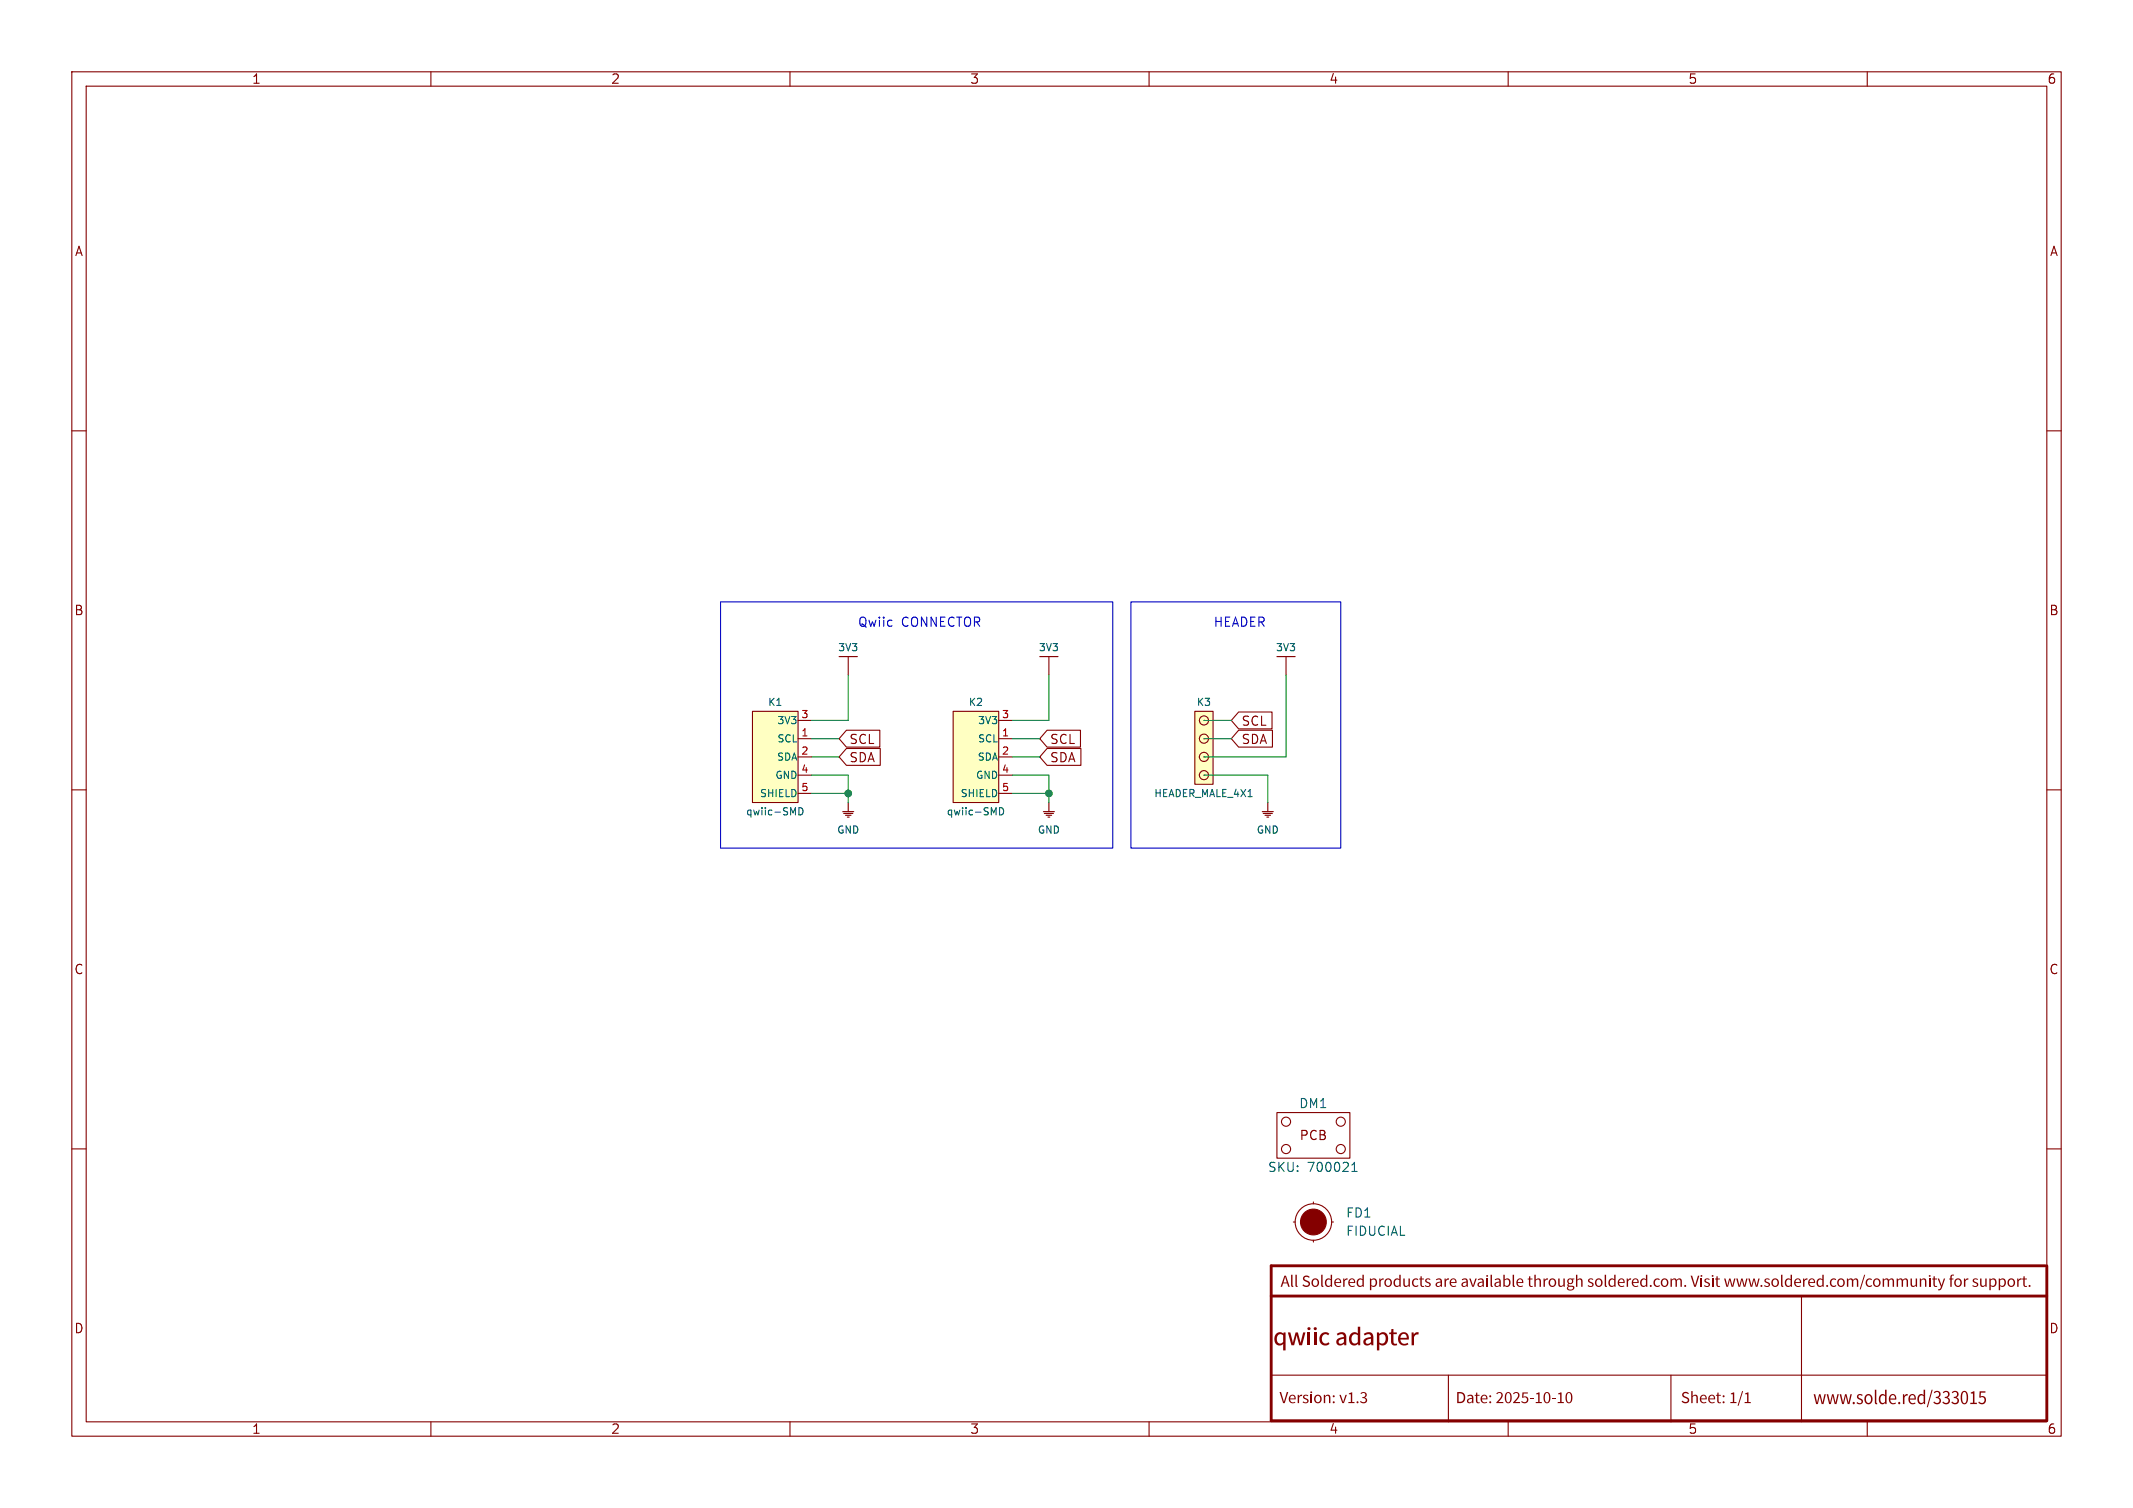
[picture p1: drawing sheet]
<svg xmlns="http://www.w3.org/2000/svg" width="297mm" height="210mm" viewBox="0 0 297 210" stroke-linecap="round" stroke-linejoin="round" font-family="sans-serif">
<g fill="none" stroke="#840000" stroke-width=".15">
<path d="M10 10h277v190h-277zM12 12h273v186h-273zM60 10v2M110 10v2M160 10v2M210 10v2M260 10v2M10 60h2M285 60h2M118.1 91.4v2.6M10 110h2M285 110h2"/>
<path d="M10 160h2M177.8 154.9h10.2v6.4h-10.2zM285 160h2M60 198v2M110 198v2M160 198v2M177 191.5h108M201.7 191.5v6.5M210 198v2M232.7 191.5v6.5M250.8 180.5v17.5M260 198v2"/>
<circle cx="179.1" cy="156.2" r=".63"/>
<circle cx="186.7" cy="156.2" r=".63"/>
<circle cx="179.1" cy="160" r=".63"/>
<circle cx="186.7" cy="160" r=".63"/>
</g>
<path d="M284.8 176.3h-107.8v21.6h107.9M285 176.3v21.6M177 180.5h108" fill="none" stroke="#840000" stroke-width=".4"/>
<path d="M116.8 91.4h2.6" fill="none" stroke="#840000" stroke-width=".16"/>
<path d="M188.2 163.1h.8M188.2 162.2l.4-.3v1.2" fill="none" stroke="#006464" stroke-width=".15"/>
<path d="M132.7 99.1h6.4v12.7h-6.4z" fill="#ffffc2"/>
<g fill="none" stroke="#840000" stroke-width=".15">
<path d="M132.7 99.1h6.4v12.7h-6.4zM146 91.4v2.6M179.1 91.4v2.6M139.1 102.9h1.9M139.1 105.4h1.9M139.1 100.3h1.9M139.1 108h1.9M139.1 110.5h1.9M180.1 170.2h.2M182.9 167.4v.2M182.9 172.7v.3M185.4 170.2h.3"/>
<circle cx="182.9" cy="170.2" r="2.54"/>
</g>
<path d="M139.2 112.5a.51 .51 0 0 1 .6 .5 .51 .51 0 0 1-.6 .5z" fill="none" stroke="#006464" stroke-width=".15"/>
<circle cx="182.9" cy="170.2" r="1.8" fill="#840000" stroke="#840000" stroke-width=".15"/>
<path d="M144.8 91.4h2.5M177.8 91.4h2.5M175.8 113h1.5M175.9 113.3h1.3M176.1 113.5h.8M176.4 113.8h.3M176.5 111.8v1.2" fill="none" stroke="#840000" stroke-width=".16"/>
<path d="M166.4 99.1h2.5v10.1h-2.5z" fill="#ffffc2"/>
<g fill="none" stroke="#840000" stroke-width=".15">
<path d="M166.4 99.1h2.5v10.1h-2.5zM167.6 108h.1M167.6 105.4h.1M167.6 102.9h.1M167.6 100.3h.1"/>
<circle cx="167.6" cy="100.3" r=".63"/>
<circle cx="167.6" cy="102.9" r=".63"/>
<circle cx="167.6" cy="107.9" r=".63"/>
<circle cx="167.6" cy="105.4" r=".63"/>
</g>
<path d="M145.3 113h1.5M145.4 113.3h1.3M145.7 113.5h.7M145.9 113.8h.3M146 111.8v1.2" fill="none" stroke="#840000" stroke-width=".16"/>
<path d="M104.8 99.1h6.3v12.7h-6.3z" fill="#ffffc2"/>
<path d="M104.8 99.1h6.3v12.7h-6.3zM172.5 99.2h4.6v2.3h-4.6l-1.1-1.2zM111.1 102.9h1.9M111.1 105.4h1.9M111.1 100.3h1.9M111.1 108h1.9M111.1 110.5h1.9M117.9 104.2h4.7v2.4h-4.7l-1.1-1.2zM117.9 101.7h4.6v2.3h-4.6l-1.1-1.1zM145.8 101.7h4.6v2.3h-4.6l-1-1.1zM145.8 104.2h4.7v2.4h-4.7l-1-1.2zM172.5 101.7h4.7v2.3h-4.7l-1.1-1.1z" fill="none" stroke="#840000" stroke-width=".15"/>
<path d="M111.2 112.5a.51 .51 0 0 1 .6 .5 .51 .51 0 0 1-.6 .5z" fill="none" stroke="#006464" stroke-width=".15"/>
<path d="M117.3 113h1.6M117.5 113.3h1.2M117.7 113.5h.8M118 113.8h.2M118.1 111.8v1.2" fill="none" stroke="#840000" stroke-width=".16"/>
<path d="M100.3 83.8h54.6v34.3h-54.6zM157.5 83.8h29.2v34.3h-29.2z" fill="none" stroke="#0000c2" stroke-width=".15"/>
<g fill="none" stroke="#009600" stroke-width=".15">
<path d="M118.1 94v6.3h-5.1M146 94v6.3h-5M179.1 94v11.4h-11.5M113 108h5.1v3.8M113 102.9h3.8M113 110.5h5.1M113 105.4h3.8M141 102.9h3.8M141 110.5h5M141 105.4h3.8M141 108h5v3.8M167.6 102.9h3.8"/>
<path d="M167.6 100.3h3.8M167.6 108h8.9v3.8"/>
</g>
<g fill="#009600" stroke="#009600" stroke-width=".15">
<circle cx="118.1" cy="110.5" r=".46"/>
<circle cx="146" cy="110.5" r=".46"/>
</g>
<text font-size="3.5" fill="#840000" x="177.3" y="188.6">qwiicadapter</text>
<text font-size="2.8" fill="#840000" x="252.5" y="196.5">www.solde.red/333015</text>
<g font-size="2.3" fill="#840000">
<text x="178.3" y="180">AllSolderedproductsareavailablethrough soldered.com.Visitwww.soldered.com/communityfor support.</text>
<text x="178.2" y="196.2">Version:v1.3</text>
<text x="202.7" y="196.2">Date:2025-10-10</text>
<text x="234" y="196.2">Sheet:1/1</text>
</g>
<g font-size="1.8" fill="#840000">
<text x="35" y="11.9">1</text>
<text x="85" y="11.9">2</text>
<text x="135" y="11.9">3</text>
<text x="185" y="11.9">4</text>
<text x="235" y="11.9">5</text>
<text x="285" y="11.9">6</text>
<text x="10.3" y="35.9">A</text>
<text x="285.3" y="35.9">A</text>
<text x="10.3" y="85.9">B</text>
<text x="285.3" y="85.9">B</text>
<text x="172.8" y="101.3">SCL</text>
<text x="118.2" y="106.4">SDA</text>
<text x="118.2" y="103.8">SCL</text>
<text x="146.1" y="103.8">SCL</text>
<text x="146.1" y="106.4">SDA</text>
<text x="172.8" y="103.8">SDA</text>
<text x="10.3" y="135.9">C</text>
<text x="285.3" y="135.9">C</text>
<text x="180.9" y="159">PCB</text>
<text x="10.3" y="185.9">D</text>
<text x="285.3" y="185.9">D</text>
<text x="35" y="199.9">1</text>
<text x="85" y="199.9">2</text>
<text x="135" y="199.9">3</text>
<text x="185" y="199.9">4</text>
<text x="235" y="199.9">5</text>
<text x="285" y="199.9">6</text>
</g>
<g font-size="1.8" fill="#0000c2">
<text x="119.4" y="87.4">Qwiic</text>
<text x="125.5" y="87.4">CONNECTOR</text>
<text x="168.9" y="87.4">HEADER</text>
</g>
<g font-size="1.8" fill="#006464">
<text x="180.8" y="154.5">DM1</text>
<text x="176.5" y="163.4">SKU:</text>
<text x="182" y="163.4">700021</text>
<text x="187.3" y="169.8">FD1</text>
<text x="187.3" y="172.3">FIDUCIAL</text>
</g>
<g font-size="1.4" fill="#006464">
<text x="116.6" y="90.9">3V3</text>
<text x="144.5" y="90.9">3V3</text>
<text x="177.6" y="90.9">3V3</text>
<text x="106.8" y="98.5">K1</text>
<text x="108.1" y="101.1">3V3</text>
<text x="134.8" y="98.5">K2</text>
<text x="136" y="101.1">3V3</text>
<text x="166.5" y="98.5">K3</text>
<text x="108.1" y="106.1">SDA</text>
<text x="108.1" y="103.6">SCL</text>
<text x="136" y="106.1">SDA</text>
<text x="136" y="103.6">SCL</text>
<text x="103.8" y="113.8">qwiic-SMD</text>
<text x="105.7" y="111.2">SHIELD</text>
<text x="107.8" y="108.7">GND</text>
<text x="131.7" y="113.8">qwiic-SMD</text>
<text x="133.6" y="111.2">SHIELD</text>
<text x="135.8" y="108.7">GND</text>
<text x="160.6" y="111.2">HEADER_MALE_4X1</text>
<text x="116.5" y="116.3">GND</text>
<text x="144.4" y="116.3">GND</text>
<text x="174.9" y="116.3">GND</text>
</g>
<g font-size="1.4" fill="#a90000">
<text x="111.5" y="100.1">3</text>
<text x="139.4" y="100.1">3</text>
<text x="111.5" y="102.6">1</text>
<text x="111.5" y="105.2">2</text>
<text x="111.5" y="107.7">4</text>
<text x="139.4" y="102.6">1</text>
<text x="139.4" y="105.2">2</text>
<text x="139.4" y="107.7">4</text>
<text x="111.5" y="110.2">5</text>
<text x="139.4" y="110.2">5</text>
</g>
</svg>
